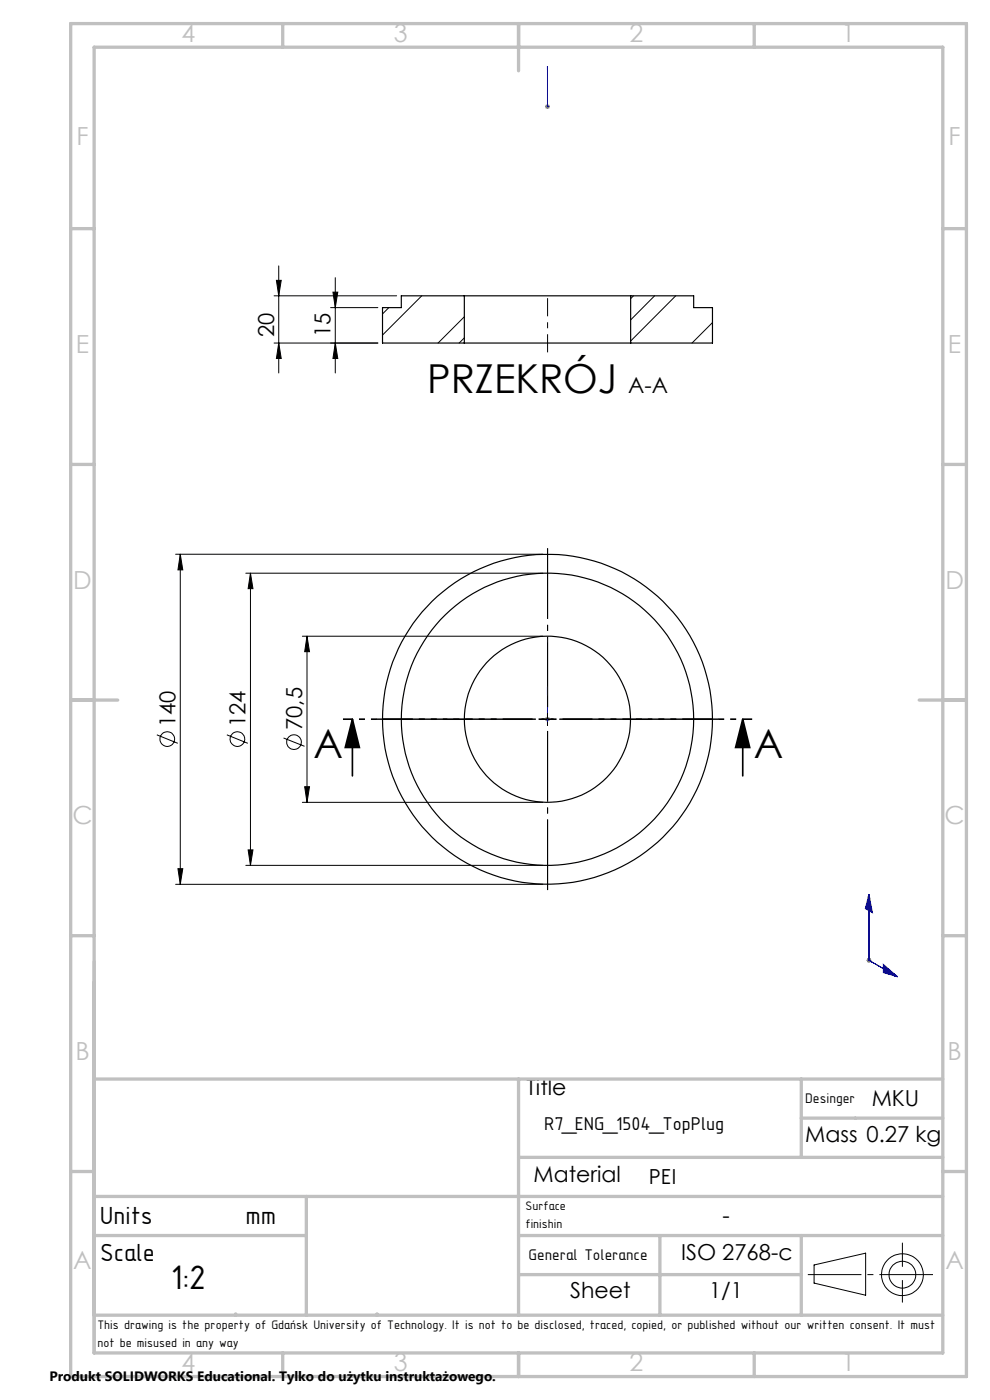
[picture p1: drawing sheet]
<svg xmlns="http://www.w3.org/2000/svg" width="210mm" height="297mm" viewBox="0 0 210 297" stroke-linecap="round" stroke-linejoin="round" font-family="sans-serif">
<g fill="none" stroke="#000" stroke-width=".25">
<path d="M98.5 62.8h35.3M98.5 72.8h35.3M98.5 62.8h-13.4v2.5h-4v7.5h17.4M98.5 62.8v10M133.8 62.8h13.3v2.5h4v7.5h-17.3M133.8 62.8v10"/>
<circle cx="116.1" cy="152.6" r="31"/>
<circle cx="116.1" cy="152.6" r="17.6"/>
<circle cx="116.1" cy="152.6" r="35"/>
</g>
<g fill="none" stroke="#000" stroke-width=".21">
<path d="M58.6 59.5h1.1l-.6 3.3zM59.1 56.4v22.7M71.1 58.9v20.2M58.1 72.8h22.1M58.1 62.8h26M59.1 72.8l.6 3.3h-1.1zM70.1 65.3h10.1M70.6 62h1l-.5 3.3zM71.1 72.8l.5 3.3h-1zM82.5 65.3l-1.4 1.3M89.5 62.8l-8.4 8.3M98.5 67.2l-5.6 5.6"/>
<path d="M98.5 71.7l-1.1 1.1M134.4 62.8l-.6 .6M138.9 62.8l-5.1 5.1M143.3 62.8l-9.5 9.6M151.1 68.4l-4.3 4.4M37.3 117.6h77.8M38.2 117.6l.6 3.3h-1.1zM38.2 117.6v70M52.1 121.6h63M53.1 121.6l.6 3.3h-1.1zM53.1 121.6v62M64.1 135h51"/>
<path d="M65.1 135l.6 3.3h-1.1zM65.1 135v35.2M33.3 155.9l4.4 1.8M48.1 155.9l4.5 1.8M60.1 156.6l4.5 1.7M114.9 152.6h2.5M116.1 151.3v2.5M64.1 170.2h51M64.6 166.9h1.1l-.6 3.3zM20 197v90h180v-90M37.3 187.6h77.8M37.7 184.3h1.1l-.6 3.3z"/>
<path d="M52.1 183.6h63M52.6 180.3h1.1l-.6 3.3zM20 279h180M172.7 268.4l10.9-2.6v9l-10.9-2.6zM191.4 263.7v5M191.4 271.6v4.7"/>
<circle cx="35.5" cy="156.8" r="1.55"/>
<circle cx="50.3" cy="156.8" r="1.56"/>
<circle cx="62.4" cy="157.4" r="1.55"/>
<circle cx="191.4" cy="270.4" r="2.84"/>
<circle cx="191.4" cy="270.4" r="4.4"/>
</g>
<path d="M74.8 152.6l1.4 6h-3zM74.8 152.6v12M157.6 152.6l1.4 6h-3zM157.6 152.6v12" fill="none" stroke="#000" stroke-width=".35"/>
<g fill="none" stroke="#00f" stroke-width=".21">
<path d="M116.1 14v.9v-.9M116.1 14v8.6M116.1 22.4v.4zM116.1 22.6h.1M116.1 135.4v.9v-.9M116.1 135.4v17.2M116.1 152.4v.4zM116.1 152.1v.9zM116.1 145.7v1.8v-1.8M116.1 152.6h.1M184.3 189.7l.2 .8-.4-.2zM184.3 189.7l.8 3.9-1.5-.8z"/>
<path d="M184.3 189.7v14l6.1 3.5M187.4 204.6l3 2.6-3-.9zM189.8 206.7l.6 .5-.6-.2z"/>
</g>
<path d="M115.6 22.6h1M115.8 22.3l.7 .7M116.1 22.1v1M116.5 22.3l-.7 .7M115.6 152.6h1M115.8 152.2l.7 .7M116.1 152.1v1M116.5 152.2l-.7 .7M183.8 203.7h1M184 203.4l.7 .7M184.3 203.2v1M184.7 203.4l-.7 .7" fill="none" stroke="#808080" stroke-width=".21"/>
<path d="M116.2 63.3v11.5" fill="none" stroke="#000" stroke-width=".21" stroke-dasharray="15.2 1.3 1.3 1.3" stroke-dashoffset="11.4" stroke-linecap="butt"/>
<path d="M159.6 152.6h-86.8" fill="none" stroke="#000" stroke-width=".35" stroke-dasharray="6.3 1.3 1.3 1.3 1.3 1.3" stroke-dashoffset="4.2" stroke-linecap="butt"/>
<path d="M171.4 270.4h26.5" fill="none" stroke="#000" stroke-width=".21" stroke-dasharray="15.2 1.3 1.3 1.3" stroke-dashoffset="3.9" stroke-linecap="butt"/>
<path d="M113.7 152.6h-33.8M116.2 150.1v-33.8M116.2 155.1v33.7M118.7 152.6h33.7" fill="none" stroke="#000" stroke-width=".21" stroke-dasharray="15.2 1.3 1.3 1.3" stroke-dashoffset=".3" stroke-linecap="butt"/>
<g fill="none" stroke="#c0c0c0" stroke-width=".7">
<path d="M15 5h190v287h-190zM20 10h180v277h-180zM60 5v5M110 5v10M160 5v5M15 48.5h5M200 48.5h5M15 98.5h5M200 98.5h5M15 148.5h10M195 148.5h10M15 198.5h5"/>
<path d="M200 198.5h5M20 228.9h180M110 228.9v50.1M170 228.9v16.6M170 237.2h30M15 248.5h5M20 253.8h180M65 253.8v25.2M110 245.5h90M200 248.5h5M20 279h180M20 262.1h45"/>
<path d="M50 278.7v.3M80 278.7v.3M110 262.1h90M110 270.4h60M140 262.1v16.9M170 262.1v16.9M60 287v5M110 287v5M160 287v5"/>
</g>
<path d="M157.6 152.6l1.4 6h-3zM74.8 152.6l1.4 6h-3z" fill="#000"/>
<g fill="#00f">
<path d="M116.1 152.4v.4zM116.1 135.4v.9z"/>
<path d="M116.1 152.1v.9zM116.1 145.7v1.8zM116.1 14v.9zM116.1 22.4v.4zM116.1 14v.9zM116.1 22.4v.4zM189.8 206.7l.6 .5-.6-.2zM184.3 189.7l.2 .8-.4-.2zM187.4 204.6l3 2.6-3-.9zM184.3 189.7l.8 3.9-1.5-.8z"/>
</g>
<g fill="#000">
<path d="M71.1 72.8l.5 3.3h-1zM70.6 62h1l-.5 3.3z"/>
<path d="M38.2 117.6l.6 3.3h-1.1zM37.7 184.3h1.1l-.6 3.3zM53.1 121.6l.6 3.3h-1.1zM52.6 180.3h1.1l-.6 3.3zM65.1 135l.6 3.3h-1.1zM64.6 166.9h1.1l-.6 3.3zM58.6 59.5h1.1l-.6 3.3zM59.1 72.8l.6 3.3h-1.1z"/>
</g>
<g font-size="8.5">
<text x="90.6" y="83.3">PRZEKRÓJ</text>
<text x="66.5" y="160.7">A</text>
<text x="159.9" y="160.7">A</text>
</g>
<text font-size="7.8" x="36.2" y="273.4">1:2</text>
<g font-size="5.6">
<text x="21.2" y="259.6">Units</text>
<text x="52.1" y="259.6">mm</text>
<text x="21.2" y="267.5">Scale</text>
</g>
<g font-size="5.3" fill="#c0c0c0">
<text x="38.5" y="8.9">4</text>
<text x="83.5" y="8.9">3</text>
<text x="133.5" y="8.9">2</text>
<text x="178.5" y="8.9">1</text>
<text x="16.2" y="30.7">F</text>
<text x="201.2" y="30.7">F</text>
<text x="16.1" y="74.9">E</text>
<text x="201.1" y="74.9">E</text>
<text x="15.5" y="124.9">D</text>
<text x="200.5" y="124.9">D</text>
<text x="15.4" y="174.9">C</text>
<text x="200.4" y="174.9">C</text>
<text x="16" y="224.9">B</text>
<text x="201" y="224.9">B</text>
<text x="15.5" y="269.2">A</text>
<text x="200.5" y="269.2">A</text>
<text x="38.5" y="290.9">4</text>
<text x="83.5" y="290.9">3</text>
<text x="133.5" y="290.9">2</text>
<text x="178.5" y="290.9">1</text>
</g>
<text font-size="4.9" x="137.7" y="251.2">PEI</text>
<g font-size="4.7">
<text x="58.1" y="71.5" transform="rotate(-90 58.1 71.5)">20</text>
<text x="70.1" y="71.5" transform="rotate(-90 70.1 71.5)">15</text>
<text x="133.3" y="83.3">A-A</text>
<text x="37.2" y="154.2" transform="rotate(-90 37.2 154.2)">140</text>
<text x="52.1" y="154.2" transform="rotate(-90 52.1 154.2)">124</text>
<text x="64.1" y="154.9" transform="rotate(-90 64.1 154.9)">70,5</text>
<text x="111.7" y="232.3">Title</text>
<text x="184.9" y="234.7">MKU</text>
<text x="170.8" y="242.2">Mass 0.27 kg</text>
<text x="113.2" y="250.9">Material</text>
<text x="153.2" y="259.4">-</text>
<text x="144.5" y="267.2">ISO 2768-c</text>
<text x="120.9" y="275.3">Sheet</text>
<text x="150.4" y="275.3">1/1</text>
</g>
<text font-size="4.2" x="115.4" y="239.7">R7_ENG_1504_TopPlug</text>
<text font-size="3.5" x="112.1" y="267.4">General Tolerance</text>
<text font-size="3.2" x="170.8" y="234">Desinger</text>
<text font-size="2.9" x="10.5" y="292.9">Produkt SOLIDWORKS Educational. Tylko do użytku instruktażowego.</text>
<g font-size="2.8">
<text x="111.5" y="256.7">Surface</text>
<text x="111.5" y="260.5">finishin</text>
<text x="20.7" y="281.9">This drawing is the property of Gdańsk University of Technology. It is not to be disclosed, traced, copied, or published without our written consent. It must</text>
<text x="20.7" y="285.7">not be misused in any way</text>
</g>
</svg>
